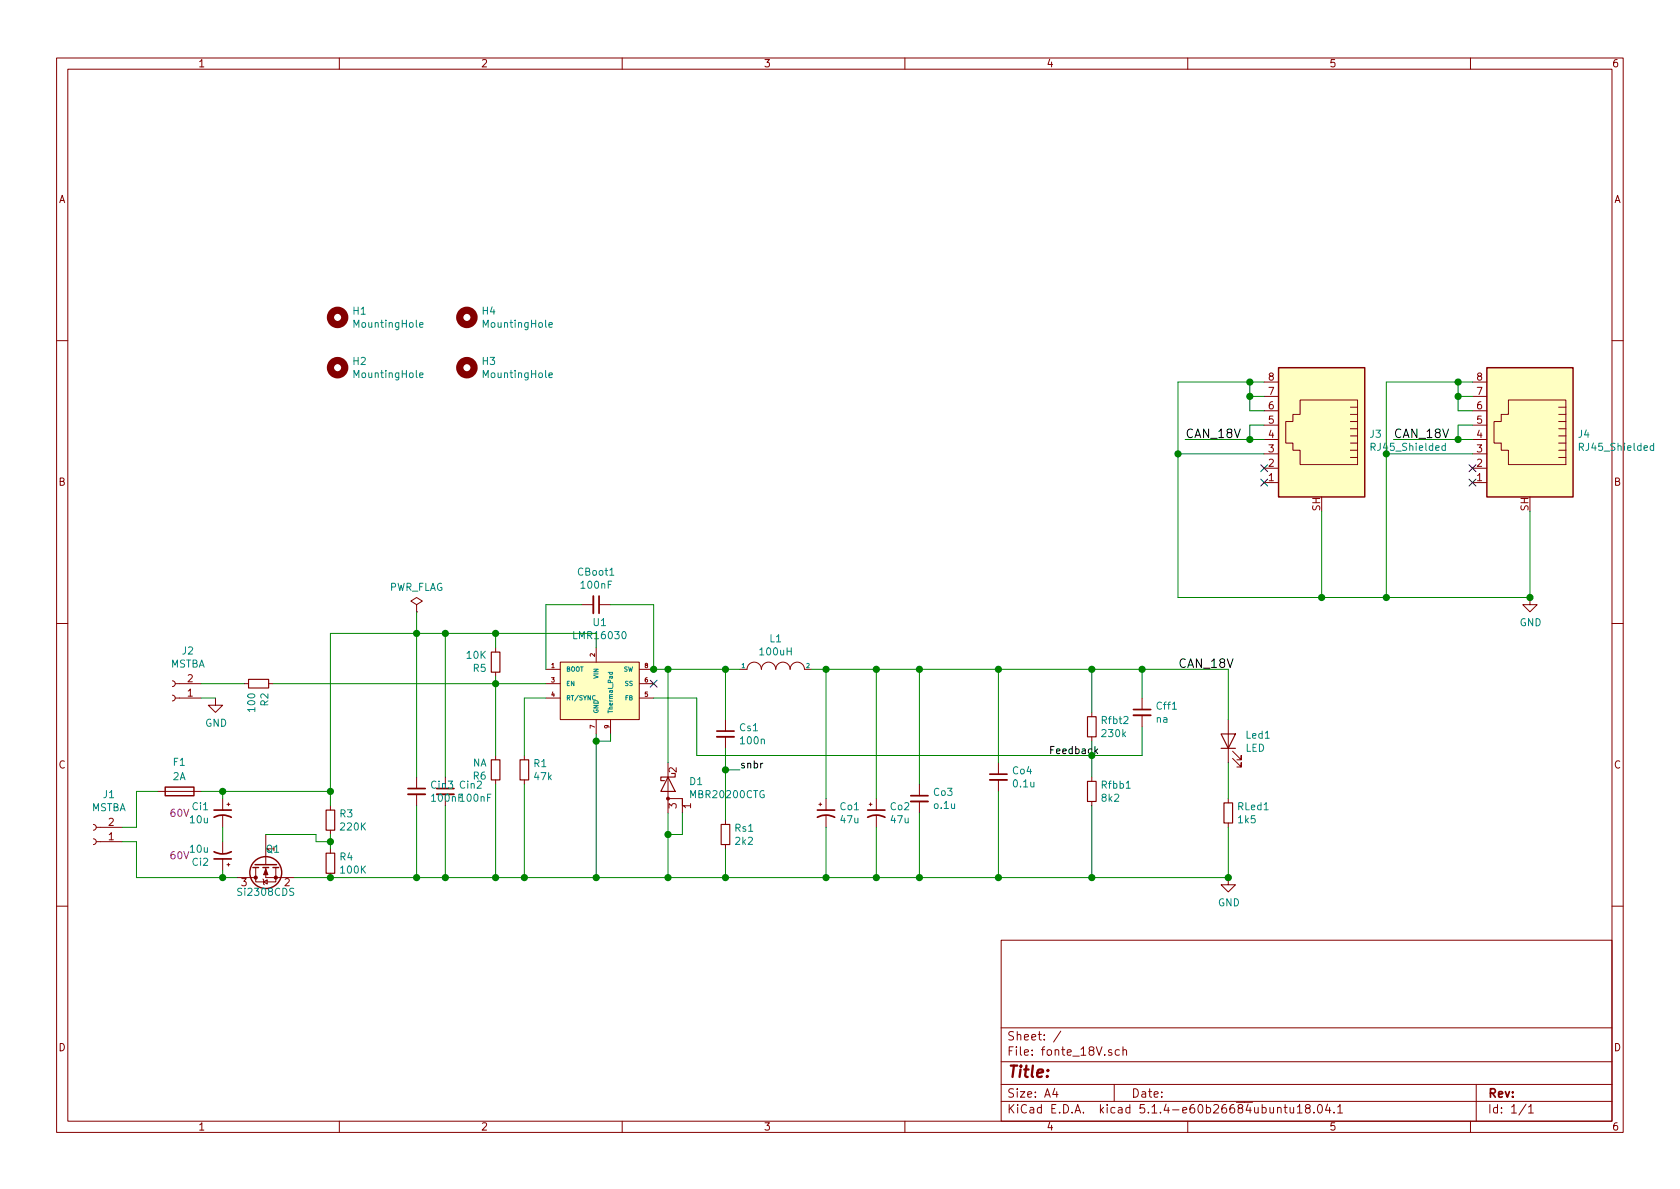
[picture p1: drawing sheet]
EESchema Schematic File Version 4
LIBS:fonte_18V-cache
EELAYER 30 0
EELAYER END
$Descr A4 11693 8268
encoding utf-8
Sheet 1 1
Title ""
Date ""
Rev ""
Comp ""
Comment1 ""
Comment2 ""
Comment3 ""
Comment4 ""
$EndDescr
$Comp
L fonte_18V-rescue:R_Small-Device R1
U 1 1
P 3650 5350
F 0 "R1" H 3709 5396 50  0000 L CNN
F 1 "47k" H 3709 5305 50  0000 L CNN
F 2 "Resistor_SMD:R_0805_2012Metric_Pad1.15x1.40mm_HandSolder" H 3650 5350 50  0001 C CNN
F 3 "~" H 3650 5350 50  0001 C CNN
	1    3650 5350
	1    0    0    -1  
$EndComp
$Comp
L fonte_18V-rescue:C_Small-Device CBoot1
U 1 1
P 4150 4200
F 0 "CBoot1" V 3921 4200 50  0000 C CNN
F 1 "100nF" V 4012 4200 50  0000 C CNN
F 2 "Capacitor_SMD:C_0805_2012Metric_Pad1.15x1.40mm_HandSolder" H 4150 4200 50  0001 C CNN
F 3 "~" H 4150 4200 50  0001 C CNN
	1    4150 4200
	0    1    1    0   
$EndComp
$Comp
L fonte_18V-rescue:R_Small-Device Rfbb1
U 1 1
P 7600 5500
F 0 "Rfbb1" H 7659 5546 50  0000 L CNN
F 1 "8k2" H 7659 5455 50  0000 L CNN
F 2 "Resistor_SMD:R_0805_2012Metric_Pad1.15x1.40mm_HandSolder" H 7600 5500 50  0001 C CNN
F 3 "~" H 7600 5500 50  0001 C CNN
	1    7600 5500
	1    0    0    -1  
$EndComp
$Comp
L fonte_18V-rescue:GND-power #PWR0101
U 1 1
P 8550 6100
F 0 "#PWR0101" H 8550 5850 50  0001 C CNN
F 1 "GND" H 8555 5927 50  0000 C CNN
F 2 "" H 8550 6100 50  0001 C CNN
F 3 "" H 8550 6100 50  0001 C CNN
	1    8550 6100
	1    0    0    -1  
$EndComp
Wire Wire Line
	3650 5450 3650 6100
Connection ~ 3650 6100
Wire Wire Line
	7600 6100 7600 5600
Connection ~ 7600 6100
Text Label 7300 5250 0    50   ~ 0
Feedback
$Comp
L fonte_18V-rescue:Fuse-Device F1
U 1 1
P 1250 5500
F 0 "F1" V 1450 5450 50  0000 L CNN
F 1 "2A" V 1350 5450 50  0000 L CNN
F 2 "KicadZeniteSolarLibrary18:Fuse_Holder_5x20" V 1180 5500 50  0001 C CNN
F 3 "~" H 1250 5500 50  0001 C CNN
	1    1250 5500
	0    1    -1   0   
$EndComp
Wire Wire Line
	3650 6100 4150 6100
Connection ~ 4150 6100
Wire Wire Line
	4150 5100 4150 5150
Wire Wire Line
	4050 4200 3800 4200
Wire Wire Line
	3800 4200 3800 4650
Wire Wire Line
	4250 4200 4550 4200
Wire Wire Line
	4550 4200 4550 4650
Wire Wire Line
	3800 4850 3650 4850
Wire Wire Line
	3650 4850 3650 5250
$Comp
L fonte_18V-rescue:R_Small-Device Rfbt2
U 1 1
P 7600 5050
F 0 "Rfbt2" H 7659 5096 50  0000 L CNN
F 1 "230k" H 7659 5005 50  0000 L CNN
F 2 "Resistor_SMD:R_0805_2012Metric_Pad1.15x1.40mm_HandSolder" H 7600 5050 50  0001 C CNN
F 3 "~" H 7600 5050 50  0001 C CNN
	1    7600 5050
	1    0    0    -1  
$EndComp
Wire Wire Line
	7600 5150 7600 5250
Connection ~ 7600 5250
Wire Wire Line
	7600 5250 7600 5400
Connection ~ 3100 6100
Wire Wire Line
	3100 6100 3450 6100
$Comp
L fonte_18V-rescue:D_Schottky_AKA-Device D1
U 1 1
P 4650 5450
F 0 "D1" V 4629 5594 50  0000 L CNN
F 1 "MBR20200CTG" V 4720 5594 50  0000 L CNN
F 2 "Package_TO_SOT_THT:TO-220-3_Horizontal_TabDown_SMD" H 4650 5450 50  0001 C CNN
F 3 "~" H 4650 5450 50  0001 C CNN
	1    4650 5450
	0    1    1    0   
$EndComp
Wire Wire Line
	4650 5650 4650 5800
Wire Wire Line
	4750 5650 4750 5800
Wire Wire Line
	4750 5800 4650 5800
$Comp
L fonte_18V-rescue:R_Small-Device RLed1
U 1 1
P 8550 5650
F 0 "RLed1" H 8609 5696 50  0000 L CNN
F 1 "1k5" H 8609 5605 50  0000 L CNN
F 2 "Resistor_SMD:R_0805_2012Metric_Pad1.15x1.40mm_HandSolder" H 8550 5650 50  0001 C CNN
F 3 "~" H 8550 5650 50  0001 C CNN
	1    8550 5650
	1    0    0    -1  
$EndComp
Wire Wire Line
	8550 4650 8550 5000
$Comp
L fonte_18V-rescue:LED-Device Led1
U 1 1
P 8550 5150
F 0 "Led1" V 8589 5033 50  0000 R CNN
F 1 "LED" V 8498 5033 50  0000 R CNN
F 2 "LED_SMD:LED_0805_2012Metric_Pad1.15x1.40mm_HandSolder" H 8550 5150 50  0001 C CNN
F 3 "~" H 8550 5150 50  0001 C CNN
	1    8550 5150
	0    -1   -1   0   
$EndComp
Wire Wire Line
	8550 5300 8550 5550
Wire Wire Line
	8550 5750 8550 6100
$Comp
L fonte_18V-rescue:INDUCTOR-pspice L1
U 1 1
P 5400 4650
F 0 "L1" H 5400 4865 50  0000 C CNN
F 1 "100uH" H 5400 4774 50  0000 C CNN
F 2 "Inductor_THT:L_Radial_D21.0mm_P19.00mm" H 5400 4650 50  0001 C CNN
F 3 "~" H 5400 4650 50  0001 C CNN
	1    5400 4650
	1    0    0    -1  
$EndComp
$Comp
L Connector:Conn_01x02_Female J1
U 1 1
P 650 5850
F 0 "J1" H 542 5525 50  0000 C CNN
F 1 "MSTBA" H 542 5616 50  0000 C CNN
F 2 "Connector_Phoenix_MSTB:PhoenixContact_MSTBA_2,5_2-G-5,08_1x02_P5.08mm_Horizontal" H 650 5850 50  0001 C CNN
F 3 "~" H 650 5850 50  0001 C CNN
	1    650  5850
	-1   0    0    1   
$EndComp
$Comp
L Connector:Conn_01x02_Female J2
U 1 1
P 1200 4850
F 0 "J2" H 1092 4525 50  0000 C CNN
F 1 "MSTBA" H 1092 4616 50  0000 C CNN
F 2 "Connector_Phoenix_MSTB:PhoenixContact_MSTBA_2,5_2-G-5,08_1x02_P5.08mm_Horizontal" H 1200 4850 50  0001 C CNN
F 3 "~" H 1200 4850 50  0001 C CNN
	1    1200 4850
	-1   0    0    1   
$EndComp
$Comp
L fonte_18V-rescue:R_Small-Device R2
U 1 1
P 1800 4750
F 0 "R2" H 1859 4796 50  0000 L CNN
F 1 "100" H 1859 4705 50  0000 L CNN
F 2 "Resistor_SMD:R_0805_2012Metric_Pad1.15x1.40mm_HandSolder" H 1800 4750 50  0001 C CNN
F 3 "~" H 1800 4750 50  0001 C CNN
	1    1800 4750
	0    1    1    0   
$EndComp
$Comp
L fonte_18V-rescue:R_Small-Device R5
U 1 1
P 3450 4600
F 0 "R5" H 3509 4646 50  0000 L CNN
F 1 "10K" H 3509 4555 50  0000 L CNN
F 2 "Resistor_SMD:R_0805_2012Metric_Pad1.15x1.40mm_HandSolder" H 3450 4600 50  0001 C CNN
F 3 "~" H 3450 4600 50  0001 C CNN
	1    3450 4600
	-1   0    0    1   
$EndComp
Wire Wire Line
	4150 4500 4150 4400
Wire Wire Line
	4150 4400 3450 4400
Wire Wire Line
	3450 4500 3450 4400
Connection ~ 3450 4400
Wire Wire Line
	3450 4400 3100 4400
Wire Wire Line
	3450 4700 3450 4750
Wire Wire Line
	3450 4750 3800 4750
Wire Wire Line
	3450 4750 3450 5250
Connection ~ 3450 4750
Wire Wire Line
	3450 5450 3450 6100
Connection ~ 3450 6100
Wire Wire Line
	3450 6100 3650 6100
Wire Wire Line
	1700 4750 1400 4750
Wire Wire Line
	1400 4850 1500 4850
$Comp
L fonte_18V-rescue:GND-power #PWR01
U 1 1
P 1500 4850
F 0 "#PWR01" H 1500 4600 50  0001 C CNN
F 1 "GND" H 1505 4677 50  0000 C CNN
F 2 "" H 1500 4850 50  0001 C CNN
F 3 "" H 1500 4850 50  0001 C CNN
	1    1500 4850
	1    0    0    -1  
$EndComp
$Comp
L fonte_18V-rescue:R_Small-Device R6
U 1 1
P 3450 5350
F 0 "R6" H 3509 5396 50  0000 L CNN
F 1 "NA" H 3509 5305 50  0000 L CNN
F 2 "Resistor_SMD:R_0805_2012Metric_Pad1.15x1.40mm_HandSolder" H 3450 5350 50  0001 C CNN
F 3 "~" H 3450 5350 50  0001 C CNN
	1    3450 5350
	-1   0    0    1   
$EndComp
Connection ~ 3100 4400
Wire Wire Line
	3100 4400 3100 5400
Wire Wire Line
	3100 5600 3100 6100
$Comp
L fonte_18V-rescue:C_Small-Device Cin2
U 1 1
P 3100 5500
F 0 "Cin2" H 3192 5546 50  0000 L CNN
F 1 "100nF" H 3192 5455 50  0000 L CNN
F 2 "Capacitor_SMD:C_0805_2012Metric_Pad1.15x1.40mm_HandSolder" H 3100 5500 50  0001 C CNN
F 3 "~" H 3100 5500 50  0001 C CNN
	1    3100 5500
	1    0    0    -1  
$EndComp
Wire Wire Line
	1100 5500 950  5500
Wire Wire Line
	950  5500 950  5750
Wire Wire Line
	950  5750 850  5750
Wire Wire Line
	850  5850 950  5850
Wire Wire Line
	950  5850 950  6100
$Comp
L fonte_18V-rescue:R_Small-Device R3
U 1 1
P 2300 5700
F 0 "R3" H 2359 5746 50  0000 L CNN
F 1 "220K" H 2359 5655 50  0000 L CNN
F 2 "Resistor_SMD:R_0805_2012Metric_Pad1.15x1.40mm_HandSolder" H 2300 5700 50  0001 C CNN
F 3 "~" H 2300 5700 50  0001 C CNN
	1    2300 5700
	1    0    0    -1  
$EndComp
$Comp
L fonte_18V-rescue:R_Small-Device R4
U 1 1
P 2300 6000
F 0 "R4" H 2359 6046 50  0000 L CNN
F 1 "100K" H 2359 5955 50  0000 L CNN
F 2 "Resistor_SMD:R_0805_2012Metric_Pad1.15x1.40mm_HandSolder" H 2300 6000 50  0001 C CNN
F 3 "~" H 2300 6000 50  0001 C CNN
	1    2300 6000
	1    0    0    -1  
$EndComp
Wire Wire Line
	2300 4400 2300 5500
Wire Wire Line
	2300 4400 2900 4400
$Comp
L fonte_18V-rescue:C_Small-Device Cin3
U 1 1
P 2900 5500
F 0 "Cin3" H 2992 5546 50  0000 L CNN
F 1 "100nF" H 2992 5455 50  0000 L CNN
F 2 "Capacitor_SMD:C_0805_2012Metric_Pad1.15x1.40mm_HandSolder" H 2900 5500 50  0001 C CNN
F 3 "~" H 2900 5500 50  0001 C CNN
	1    2900 5500
	1    0    0    -1  
$EndComp
Wire Wire Line
	1900 4750 3450 4750
Wire Wire Line
	2900 5400 2900 4400
Connection ~ 2900 4400
Wire Wire Line
	2900 4400 3100 4400
Wire Wire Line
	2900 5600 2900 6100
Connection ~ 2900 6100
Wire Wire Line
	2900 6100 3100 6100
Connection ~ 4550 4650
$Comp
L fonte_18V-rescue:LMR16030-zenite_fonte U1
U 1 1
P 4150 5200
F 0 "U1" H 4175 6078 50  0000 C CNN
F 1 "LMR16030" H 4175 5987 50  0000 C CNN
F 2 "Package_SO:Texas_R-PDSO-G8_EP2.95x4.9mm_Mask2.4x3.1mm_ThermalVias" H 4150 5200 50  0001 C CNN
F 3 "" H 4150 5200 50  0001 C CNN
	1    4150 5200
	1    0    0    -1  
$EndComp
NoConn ~ 4550 4750
Wire Wire Line
	7600 6100 8550 6100
Connection ~ 8550 6100
Wire Wire Line
	7950 4850 7950 4650
Connection ~ 7950 4650
Wire Wire Line
	7950 4650 8550 4650
Wire Wire Line
	7950 5050 7950 5250
Wire Wire Line
	4850 5250 4850 4850
Wire Wire Line
	4850 4850 4550 4850
Wire Wire Line
	7600 4650 7950 4650
Connection ~ 7600 4650
$Comp
L fonte_18V-rescue:C_Small-Device Cff1
U 1 1
P 7950 4950
F 0 "Cff1" H 8042 4996 50  0000 L CNN
F 1 "na" H 8042 4905 50  0000 L CNN
F 2 "Capacitor_SMD:C_0805_2012Metric_Pad1.15x1.40mm_HandSolder" H 7950 4950 50  0001 C CNN
F 3 "~" H 7950 4950 50  0001 C CNN
	1    7950 4950
	1    0    0    -1  
$EndComp
Wire Wire Line
	7600 4650 7600 4950
Wire Wire Line
	7600 5250 7950 5250
Wire Wire Line
	6100 5550 6100 4650
$Comp
L Device:CP1_Small Co2
U 1 1
P 6100 5650
F 0 "Co2" H 6191 5696 50  0000 L CNN
F 1 "47u" H 6191 5605 50  0000 L CNN
F 2 "Capacitor_THT:CP_Radial_D5.0mm_P2.50mm" H 6100 5650 50  0001 C CNN
F 3 "~" H 6100 5650 50  0001 C CNN
	1    6100 5650
	1    0    0    -1  
$EndComp
$Comp
L Device:CP1_Small Co1
U 1 1
P 5750 5650
F 0 "Co1" H 5841 5696 50  0000 L CNN
F 1 "47u" H 5841 5605 50  0000 L CNN
F 2 "Capacitor_THT:CP_Radial_D5.0mm_P2.50mm" H 5750 5650 50  0001 C CNN
F 3 "~" H 5750 5650 50  0001 C CNN
	1    5750 5650
	1    0    0    -1  
$EndComp
Wire Wire Line
	6400 5650 6400 6100
Wire Wire Line
	6950 4650 6950 5300
Wire Wire Line
	6950 5500 6950 6100
$Comp
L fonte_18V-rescue:C_Small-Device Co4
U 1 1
P 6950 5400
F 0 "Co4" H 7042 5446 50  0000 L CNN
F 1 "0.1u" H 7042 5355 50  0000 L CNN
F 2 "Capacitor_SMD:C_0805_2012Metric_Pad1.15x1.40mm_HandSolder" H 6950 5400 50  0001 C CNN
F 3 "~" H 6950 5400 50  0001 C CNN
	1    6950 5400
	1    0    0    -1  
$EndComp
Wire Wire Line
	6400 4650 6400 5450
$Comp
L fonte_18V-rescue:C_Small-Device Co3
U 1 1
P 6400 5550
F 0 "Co3" H 6492 5596 50  0000 L CNN
F 1 "o.1u" H 6492 5505 50  0000 L CNN
F 2 "Capacitor_SMD:C_0805_2012Metric_Pad1.15x1.40mm_HandSolder" H 6400 5550 50  0001 C CNN
F 3 "~" H 6400 5550 50  0001 C CNN
	1    6400 5550
	1    0    0    -1  
$EndComp
Connection ~ 6100 4650
Wire Wire Line
	6100 4650 6400 4650
Connection ~ 6950 4650
Wire Wire Line
	6950 4650 7600 4650
Connection ~ 6950 6100
Wire Wire Line
	6950 6100 7600 6100
Wire Wire Line
	5750 5550 5750 4650
Wire Wire Line
	5750 4650 6100 4650
Wire Wire Line
	5750 5750 5750 6100
Connection ~ 5750 6100
Wire Wire Line
	5750 6100 6100 6100
Wire Wire Line
	6100 5750 6100 6100
Connection ~ 6100 6100
Wire Wire Line
	6100 6100 6400 6100
$Comp
L fonte_18V-rescue:C_Small-Device Cs1
U 1 1
P 5050 5100
F 0 "Cs1" H 5142 5146 50  0000 L CNN
F 1 "100n" H 5142 5055 50  0000 L CNN
F 2 "Capacitor_SMD:C_0805_2012Metric_Pad1.15x1.40mm_HandSolder" H 5050 5100 50  0001 C CNN
F 3 "~" H 5050 5100 50  0001 C CNN
	1    5050 5100
	1    0    0    -1  
$EndComp
$Comp
L fonte_18V-rescue:R_Small-Device Rs1
U 1 1
P 5050 5800
F 0 "Rs1" H 5109 5846 50  0000 L CNN
F 1 "2k2" H 5109 5755 50  0000 L CNN
F 2 "Resistor_SMD:R_0805_2012Metric_Pad1.15x1.40mm_HandSolder" H 5050 5800 50  0001 C CNN
F 3 "~" H 5050 5800 50  0001 C CNN
	1    5050 5800
	1    0    0    -1  
$EndComp
Wire Wire Line
	5750 4650 5650 4650
Connection ~ 5750 4650
Wire Wire Line
	5050 5000 5050 4650
Connection ~ 5050 4650
Wire Wire Line
	5050 4650 5150 4650
Wire Wire Line
	5050 5200 5050 5350
Wire Wire Line
	5050 5350 5150 5350
Connection ~ 5050 5350
Text Label 5150 5350 0    50   ~ 0
snbr
Wire Wire Line
	4550 4650 4650 4650
Wire Wire Line
	4150 6100 4650 6100
Wire Wire Line
	4650 6100 4650 5800
Connection ~ 4650 6100
Connection ~ 4650 5800
Wire Wire Line
	4650 4650 4650 5300
Connection ~ 4650 4650
Wire Wire Line
	4650 4650 5050 4650
Wire Wire Line
	4650 6100 5050 6100
Wire Wire Line
	5050 5350 5050 5700
Wire Wire Line
	5050 5900 5050 6100
Connection ~ 5050 6100
Wire Wire Line
	5050 6100 5750 6100
$Comp
L power:PWR_FLAG #FLG0101
U 1 1
P 2900 4250
F 0 "#FLG0101" H 2900 4325 50  0001 C CNN
F 1 "PWR_FLAG" H 2900 4423 50  0000 C CNN
F 2 "" H 2900 4250 50  0001 C CNN
F 3 "~" H 2900 4250 50  0001 C CNN
	1    2900 4250
	1    0    0    -1  
$EndComp
Wire Wire Line
	2900 4250 2900 4400
$Comp
L Device:CP1_Small Ci1
U 1 1
P 1550 5650
F 0 "Ci1" H 1641 5696 50  0000 L CNN
F 1 "10u" H 1641 5605 50  0000 L CNN
F 2 "Capacitor_THT:CP_Radial_D5.0mm_P2.50mm" H 1550 5650 50  0001 C CNN
F 3 "~" H 1550 5650 50  0001 C CNN
F 4 "60V" H 1850 5650 50  0000 C CNN "Voltage"
	1    1550 5650
	-1   0    0    -1  
$EndComp
Wire Wire Line
	1400 5500 1550 5500
Wire Wire Line
	950  6100 1550 6100
Connection ~ 1550 5500
Wire Wire Line
	1550 5550 1550 5500
Wire Wire Line
	1550 6050 1550 6100
Wire Wire Line
	4850 5250 7600 5250
Wire Wire Line
	6400 4650 6950 4650
Connection ~ 6400 4650
Wire Wire Line
	6400 6100 6950 6100
Connection ~ 6400 6100
Wire Wire Line
	4150 5150 4250 5150
Wire Wire Line
	4250 5150 4250 5100
Connection ~ 4150 5150
Wire Wire Line
	4150 5150 4150 6100
Wire Wire Line
	2300 5800 2300 5850
Wire Wire Line
	2300 5600 2300 5500
Connection ~ 2300 5500
Wire Wire Line
	2300 6100 2900 6100
Connection ~ 2300 6100
Wire Wire Line
	2200 5800 2200 5850
Wire Wire Line
	2200 5850 2300 5850
Connection ~ 2300 5850
Wire Wire Line
	2300 5850 2300 5900
Wire Wire Line
	1850 5800 2200 5800
Wire Wire Line
	2050 6100 2300 6100
Wire Wire Line
	1550 5500 2300 5500
Wire Wire Line
	1550 5750 1550 5850
$Comp
L Device:CP1_Small Ci2
U 1 1
P 1550 5950
F 0 "Ci2" H 1641 5996 50  0000 L CNN
F 1 "10u" H 1641 5905 50  0000 L CNN
F 2 "Capacitor_THT:CP_Radial_D5.0mm_P2.50mm" H 1550 5950 50  0001 C CNN
F 3 "~" H 1550 5950 50  0001 C CNN
F 4 "60V" H 1850 5950 50  0000 C CNN "Voltage"
	1    1550 5950
	-1   0    0    1   
$EndComp
Connection ~ 1550 6100
Wire Wire Line
	1650 6100 1550 6100
$Comp
L Device:Q_NMOS_GSD Q1
U 1 1
P 1850 6000
F 0 "Q1" V 1750 5950 50  0000 C CNN
F 1 "Si2308CDS" V 2050 6000 50  0000 C CNN
F 2 "Package_TO_SOT_SMD:SOT-23" H 2050 5925 50  0001 L CIN
F 3 "http://www.vishay.com/docs/66709/si2308cd.pdf" H 1850 6000 50  0001 L CNN
	1    1850 6000
	0    -1   1    0   
$EndComp
$Comp
L Mechanical:MountingHole H4
U 1 1
P 3250 2200
F 0 "H4" H 3350 2246 50  0000 L CNN
F 1 "MountingHole" H 3350 2155 50  0000 L CNN
F 2 "MountingHole:MountingHole_3.2mm_M3" H 3250 2200 50  0001 C CNN
F 3 "~" H 3250 2200 50  0001 C CNN
	1    3250 2200
	1    0    0    -1  
$EndComp
$Comp
L Mechanical:MountingHole H3
U 1 1
P 3250 2550
F 0 "H3" H 3350 2596 50  0000 L CNN
F 1 "MountingHole" H 3350 2505 50  0000 L CNN
F 2 "MountingHole:MountingHole_3.2mm_M3" H 3250 2550 50  0001 C CNN
F 3 "~" H 3250 2550 50  0001 C CNN
	1    3250 2550
	1    0    0    -1  
$EndComp
$Comp
L Mechanical:MountingHole H2
U 1 1
P 2350 2550
F 0 "H2" H 2450 2596 50  0000 L CNN
F 1 "MountingHole" H 2450 2505 50  0000 L CNN
F 2 "MountingHole:MountingHole_3.2mm_M3" H 2350 2550 50  0001 C CNN
F 3 "~" H 2350 2550 50  0001 C CNN
	1    2350 2550
	1    0    0    -1  
$EndComp
$Comp
L Mechanical:MountingHole H1
U 1 1
P 2350 2200
F 0 "H1" H 2450 2246 50  0000 L CNN
F 1 "MountingHole" H 2450 2155 50  0000 L CNN
F 2 "MountingHole:MountingHole_3.2mm_M3" H 2350 2200 50  0001 C CNN
F 3 "~" H 2350 2200 50  0001 C CNN
	1    2350 2200
	1    0    0    -1  
$EndComp
Wire Wire Line
	10650 4150 10650 3550
Wire Wire Line
	9700 3050 10150 3050
Text Label 9700 3050 0    60   ~ 0
CAN_18V
Wire Wire Line
	10250 2650 10150 2650
Wire Wire Line
	9650 2650 9650 3150
Wire Wire Line
	9650 4150 10650 4150
Wire Wire Line
	10250 2750 10150 2750
Wire Wire Line
	10150 2750 10150 2650
Connection ~ 10150 2650
Wire Wire Line
	10150 2650 9650 2650
Wire Wire Line
	10250 2850 10150 2850
Wire Wire Line
	10250 2950 10150 2950
Wire Wire Line
	10150 2950 10150 3050
Connection ~ 10150 3050
Wire Wire Line
	10150 3050 10250 3050
Wire Wire Line
	9650 3150 10250 3150
Connection ~ 9650 3150
Wire Wire Line
	9650 3150 9650 4150
Wire Wire Line
	10150 2850 10150 2750
Connection ~ 10150 2750
$Comp
L Connector:RJ45_Shielded J4
U 1 1
P 10650 3050
F 0 "J4" H 10320 3089 50  0000 R CNN
F 1 "RJ45_Shielded" H 10320 2998 50  0000 R CNN
F 2 "MFP19RJ45:RJ45_YH59_01" V 10650 3075 50  0001 C CNN
F 3 "~" V 10650 3075 50  0001 C CNN
	1    10650 3050
	-1   0    0    -1  
$EndComp
NoConn ~ 10250 3250
NoConn ~ 10250 3350
Wire Wire Line
	9200 4150 9200 3550
Wire Wire Line
	8250 3050 8700 3050
Text Label 8250 3050 0    60   ~ 0
CAN_18V
Wire Wire Line
	8800 2650 8700 2650
Wire Wire Line
	8200 2650 8200 3150
Wire Wire Line
	8200 4150 9200 4150
Wire Wire Line
	8800 2750 8700 2750
Wire Wire Line
	8700 2750 8700 2650
Connection ~ 8700 2650
Wire Wire Line
	8700 2650 8200 2650
Wire Wire Line
	8800 2850 8700 2850
Wire Wire Line
	8800 2950 8700 2950
Wire Wire Line
	8700 2950 8700 3050
Connection ~ 8700 3050
Wire Wire Line
	8700 3050 8800 3050
Wire Wire Line
	8200 3150 8800 3150
Connection ~ 8200 3150
Wire Wire Line
	8200 3150 8200 4150
Wire Wire Line
	8700 2850 8700 2750
Connection ~ 8700 2750
$Comp
L Connector:RJ45_Shielded J3
U 1 1
P 9200 3050
F 0 "J3" H 8870 3089 50  0000 R CNN
F 1 "RJ45_Shielded" H 8870 2998 50  0000 R CNN
F 2 "MFP19RJ45:RJ45_YH59_01" V 9200 3075 50  0001 C CNN
F 3 "~" V 9200 3075 50  0001 C CNN
	1    9200 3050
	-1   0    0    -1  
$EndComp
NoConn ~ 8800 3250
NoConn ~ 8800 3350
Wire Wire Line
	9200 4150 9650 4150
Connection ~ 9200 4150
Connection ~ 9650 4150
Text Label 8200 4650 0    60   ~ 0
CAN_18V
$Comp
L fonte_18V-rescue:GND-power #PWR02
U 1 1
P 10650 4150
F 0 "#PWR02" H 10650 3900 50  0001 C CNN
F 1 "GND" H 10655 3977 50  0000 C CNN
F 2 "" H 10650 4150 50  0001 C CNN
F 3 "" H 10650 4150 50  0001 C CNN
	1    10650 4150
	1    0    0    -1  
$EndComp
Connection ~ 10650 4150
$EndSCHEMATC
